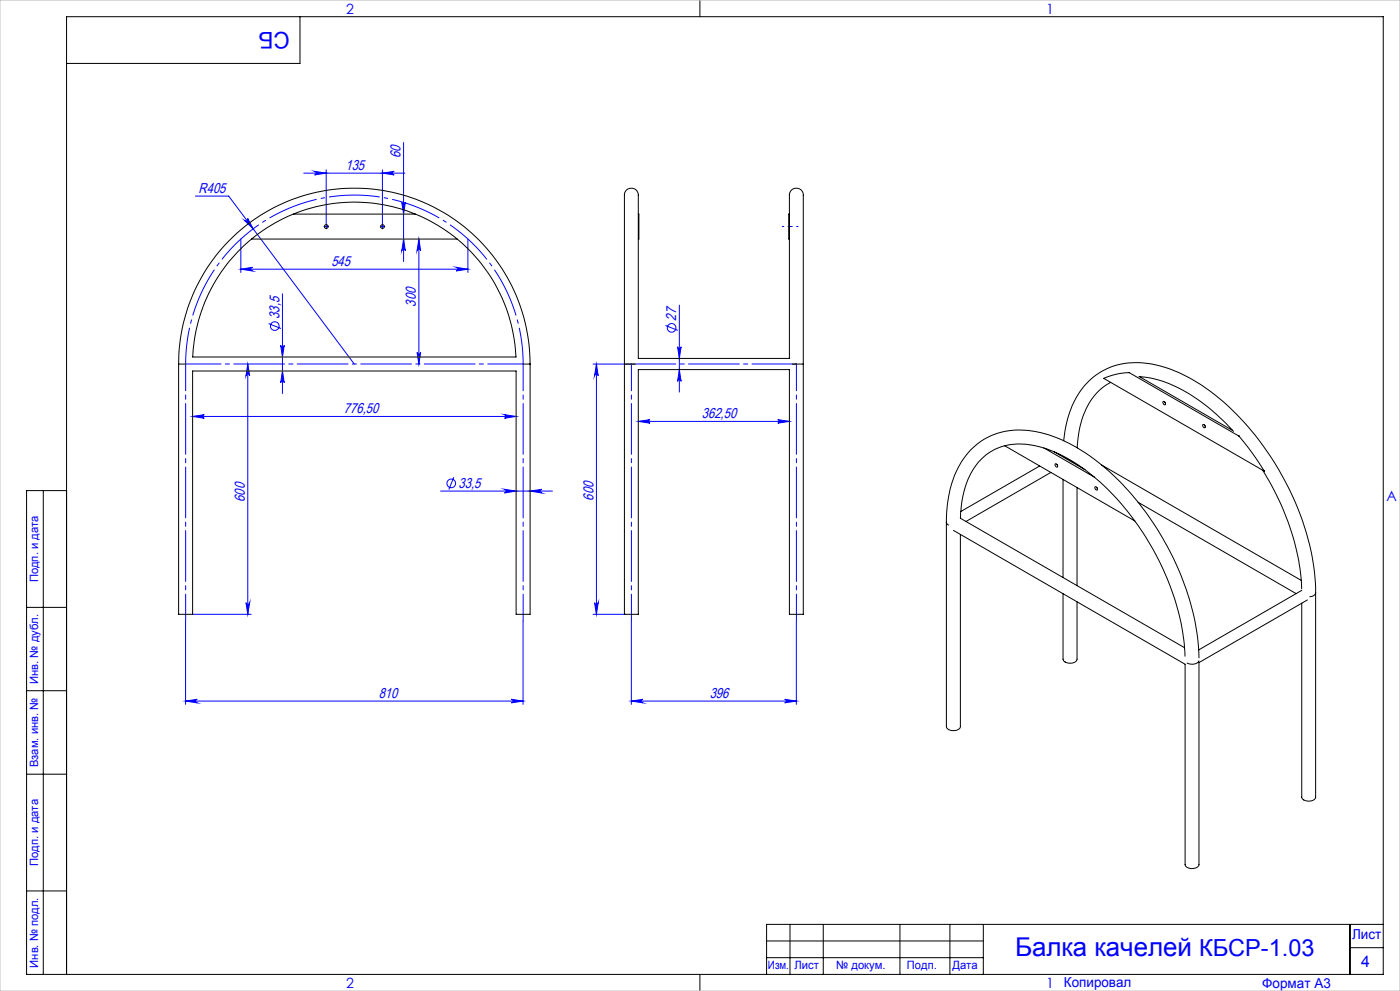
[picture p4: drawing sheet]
<svg xmlns="http://www.w3.org/2000/svg" width="420mm" height="297mm" viewBox="0 0 420 297" stroke-linecap="round" stroke-linejoin="round" font-family="sans-serif">
<g fill="none" stroke="#00f" stroke-width=".3">
<path d="M58.6 58.8h10l37.7 50.3M91.1 51.9h30.4M94.4 51.4l3.5 .5-3.5 .5a.53 .53 0 0 0 .5-.5 .53 .53 0 0 0-.5-.5zM97.9 50.9v16.3M114.7 51.9l3.6-.5a.53 .53 0 0 0-.6 .5 .53 .53 0 0 0 .6 .5zM114.7 50.9v16.3M121.1 42.7v35.7M72.2 71.6v10.1M73.4 66.1a.54 .54 0 0 0 .8 .1 .54 .54 0 0 0 .1-.7l1.7 3.1zM97.8 67.9h.2M97.9 67.8v.2M114.6 67.9h.3"/>
<path d="M114.7 67.8v.2M120.5 60.6a.53 .53 0 0 0 .6 .6 .53 .53 0 0 0 .5-.6l-.5 3.6zM121.1 71.6l.5 3.5a.53 .53 0 0 0-.5-.5 .53 .53 0 0 0-.6 .5zM125.7 71.6l.5 3.5a.53 .53 0 0 0-.5-.5 .53 .53 0 0 0-.6 .5zM125.7 71.6v37.5M140.4 71.6v10.1M72.2 80.7l3.5-.6a.55 .55 0 0 0-.5 .6 .55 .55 0 0 0 .5 .5zM72.2 80.7h68.2M80.6 97l3.7 1.5M84.7 88v29.9M136.9 80.1l3.5 .6-3.5 .5a.55 .55 0 0 0 .5-.5 .55 .55 0 0 0-.5-.6zM199.6 97.5l3.7 1.5"/>
<path d="M203.8 91.4v26.1M74.3 109.1l.6 3.5a.55 .55 0 0 0-.6-.5 .55 .55 0 0 0-.5 .5zM74.3 109.1v75M84.2 103.5a.53 .53 0 0 0 .5 .5 .53 .53 0 0 0 .6-.5l-.6 3.5zM84.7 111.2l.6 3.5a.53 .53 0 0 0-.6-.5 .53 .53 0 0 0-.5 .5zM125.1 105.6a.53 .53 0 0 0 .6 .5 .53 .53 0 0 0 .5-.5l-.5 3.5zM177.9 109.1h11.5M178.9 109.1l.6 3.5a.55 .55 0 0 0-.6-.5 .55 .55 0 0 0-.5 .5zM178.9 109.1v75M203.3 103.9a.53 .53 0 0 0 .5 .5 .53 .53 0 0 0 .5-.5l-.5 3.5zM203.8 110.8l.5 3.5a.53 .53 0 0 0-.5-.5 .53 .53 0 0 0-.5 .5zM57.8 124.8l3.5-.5a.53 .53 0 0 0-.5 .5 .53 .53 0 0 0 .5 .5z"/>
<path d="M57.8 124.8h97M151.3 124.3l3.5 .5-3.5 .5a.53 .53 0 0 0 .5-.5 .53 .53 0 0 0-.5-.5zM191.5 126.3h45.3M191.5 126.3l3.5-.5a.53 .53 0 0 0-.5 .5 .53 .53 0 0 0 .5 .5zM233.3 125.8l3.5 .5-3.5 .5a.53 .53 0 0 0 .5-.5 .53 .53 0 0 0-.5-.5zM132.2 147.2h33.5M136.1 143l-1.4 3.7M151.3 146.6l3.5 .6-3.5 .5a.55 .55 0 0 0 .5-.5 .55 .55 0 0 0-.5-.6zM159 147.2l3.5-.6a.55 .55 0 0 0-.5 .6 .55 .55 0 0 0 .5 .5zM55.7 186.1v25M57.8 184.1h17.6M73.8 180.6a.55 .55 0 0 0 .5 .5 .55 .55 0 0 0 .6-.5l-.6 3.5z"/>
<path d="M156.9 186.1v25M177.9 184.1h9.9M178.4 180.6a.55 .55 0 0 0 .5 .5 .55 .55 0 0 0 .6-.5l-.6 3.5zM189.4 186.1v25M238.9 186.1v25M55.7 210.1l3.5-.5a.53 .53 0 0 0-.5 .5 .53 .53 0 0 0 .5 .5zM55.7 210.1h101.2M153.4 209.6l3.5 .5-3.5 .5a.53 .53 0 0 0 .5-.5 .53 .53 0 0 0-.5-.5zM189.4 210.1l3.5-.5a.53 .53 0 0 0-.5 .5 .53 .53 0 0 0 .5 .5zM189.4 210.1h49.5M235.4 209.6l3.5 .5-3.5 .5a.53 .53 0 0 0 .5-.5 .53 .53 0 0 0-.5-.5z"/>
<circle cx="82.4" cy="97.7" r="1.31"/>
<circle cx="201.5" cy="98.3" r="1.29"/>
<circle cx="135.4" cy="144.9" r="1.3"/>
</g>
<path d="M156.9 109.1a50.6 50.6 0 0 0-50.6-50.6 50.6 50.6 0 0 0-50.6 50.6" fill="none" stroke="#00f" stroke-width=".3" stroke-dasharray="15.2 1.3 1.3 1.3" stroke-dashoffset="4.3" stroke-linecap="butt"/>
<path d="M156.9 109.1h-101.2" fill="none" stroke="#00f" stroke-width=".3" stroke-dasharray="15.2 1.3 1.3 1.3" stroke-dashoffset="4.6"/>
<path d="M55.7 109.1v77M156.9 186.1v-77M189.4 186.1v-77M238.9 186.1v-77" fill="none" stroke="#00f" stroke-width=".3" stroke-dasharray="15.2 1.3 1.3 1.3" stroke-dashoffset="7.2"/>
<path d="M97.6 67.9h-.4M97.9 67.6v-.4M97.9 68.1v.5M98.1 67.9h.5M114.5 67.9h-.4M114.8 67.6v-.4M114.8 68.1v.5M115 67.9h.4" fill="none" stroke="#00f" stroke-width=".3" stroke-dasharray="15.2 1.3 1.3 1.3"/>
<path d="M234.7 67.9h4.7" fill="none" stroke="#00f" stroke-width=".3" stroke-dasharray="15.2 1.3 1.3 1.3" stroke-dashoffset="14.8"/>
<path d="M238.9 109.1h-49.5" fill="none" stroke="#00f" stroke-width=".3" stroke-dasharray="15.2 1.3 1.3 1.3" stroke-dashoffset="1.9"/>
<g fill="none" stroke="#000" stroke-width=".3">
<path d="M90 5v14h-70M210 0v5M13 147v145M20 147h-12v145h407v-287h-395v287M8 182h12M8 207h12M8 232h12M8 267h12M237 277v15M247 277v15M270 277v15M285 277v15"/>
<path d="M295 277v15M405 277v15M415 277h-185v15M210 292v5M230 282h65M230 287h65M405 284h10"/>
</g>
<path d="M0 0h420v297h-420z" fill="none" stroke="#c0c0c0" stroke-width=".3"/>
<g fill="#00f">
<path d="M55.7 210.1l3.5-.5a.53 .53 0 0 0-.5 .5 .53 .53 0 0 0 .5 .5zM153.4 209.6l3.5 .5-3.5 .5a.53 .53 0 0 0 .5-.5 .53 .53 0 0 0-.5-.5zM73.4 66.1l2.6 2.5-1.7-3.1a.54 .54 0 0 1-.1 .7 .54 .54 0 0 1-.8-.1zM57.8 124.8l3.5-.5a.53 .53 0 0 0-.5 .5 .53 .53 0 0 0 .5 .5zM151.3 124.3l3.5 .5-3.5 .5a.53 .53 0 0 0 .5-.5 .53 .53 0 0 0-.5-.5zM151.3 146.6l3.5 .6-3.5 .5a.55 .55 0 0 0 .5-.5 .55 .55 0 0 0-.5-.6zM159 147.2l3.5-.6a.55 .55 0 0 0-.5 .6 .55 .55 0 0 0 .5 .5zM94.4 51.4l3.5 .5-3.5 .5a.53 .53 0 0 0 .5-.5 .53 .53 0 0 0-.5-.5zM114.7 51.9l3.6-.5a.53 .53 0 0 0-.6 .5 .53 .53 0 0 0 .6 .5zM189.4 210.1l3.5-.5a.53 .53 0 0 0-.5 .5 .53 .53 0 0 0 .5 .5zM235.4 209.6l3.5 .5-3.5 .5a.53 .53 0 0 0 .5-.5 .53 .53 0 0 0-.5-.5z"/>
<path d="M72.2 80.7l3.5-.6a.55 .55 0 0 0-.5 .6 .55 .55 0 0 0 .5 .5zM136.9 80.1l3.5 .6-3.5 .5a.55 .55 0 0 0 .5-.5 .55 .55 0 0 0-.5-.6z"/>
<path d="M191.5 126.3l3.5-.5a.53 .53 0 0 0-.5 .5 .53 .53 0 0 0 .5 .5zM233.3 125.8l3.5 .5-3.5 .5a.53 .53 0 0 0 .5-.5 .53 .53 0 0 0-.5-.5z"/>
<path d="M84.7 111.2l.6 3.5a.53 .53 0 0 0-.6-.5 .53 .53 0 0 0-.5 .5zM84.2 103.5a.53 .53 0 0 0 .5 .5 .53 .53 0 0 0 .6-.5l-.6 3.5zM203.8 110.8l.5 3.5a.53 .53 0 0 0-.5-.5 .53 .53 0 0 0-.5 .5zM203.3 103.9a.53 .53 0 0 0 .5 .5 .53 .53 0 0 0 .5-.5l-.5 3.5z"/>
<path d="M74.3 109.1l.6 3.5a.55 .55 0 0 0-.6-.5 .55 .55 0 0 0-.5 .5zM73.8 180.6a.55 .55 0 0 0 .5 .5 .55 .55 0 0 0 .6-.5l-.6 3.5zM120.5 60.6a.53 .53 0 0 0 .6 .6 .53 .53 0 0 0 .5-.6l-.5 3.6zM121.1 71.6l.5 3.5a.53 .53 0 0 0-.5-.5 .53 .53 0 0 0-.6 .5zM125.7 71.6l.5 3.5a.53 .53 0 0 0-.5-.5 .53 .53 0 0 0-.6 .5zM125.1 105.6a.53 .53 0 0 0 .6 .5 .53 .53 0 0 0 .5-.5l-.5 3.5zM178.9 109.1l.6 3.5a.55 .55 0 0 0-.6-.5 .55 .55 0 0 0-.5 .5zM178.4 180.6a.55 .55 0 0 0 .5 .5 .55 .55 0 0 0 .6-.5l-.6 3.5z"/>
</g>
<g fill="none" stroke="#000" stroke-width=".3">
<path d="M72 74.8a48.5 48.5 0 0 1 51.9-10.9 48.5 48.5 0 0 1 30.9 43.1h-97a48.2 48.2 0 0 1 14.2-32.2zM75.4 71.6h61.8M88 64.2h36.6M191.5 64.2h.2v7.4h-.2M236.8 64.2h-.2v7.4h.2M53.6 109.1a52.7 52.7 0 0 1 52.7-52.7 52.7 52.7 0 0 1 52.7 52.7M53.6 109.1v75h4.2v-72.9h97v72.9h4.2v-75M53.6 109.1h2.1M156.9 109.1h2.1M187.3 109.1v-46.9a12.5 12.5 0 0 1 .4-4.9 2.17 2.17 0 0 1 2.7-.6 2.17 2.17 0 0 1 1.1 2.6v48.1h45.3v-45.2a12.5 12.5 0 0 1 .4-4.9 2.17 2.17 0 0 1 2.7-.6 2.17 2.17 0 0 1 1.1 2.6v49.8M187.3 109.1v75h4.2v-73.3h45.3v73.3h4.2v-75M187.3 109.1h3.3"/>
<path d="M237.7 109.1h3.3M331.2 113.4l48.1 27.8M331.3 113.3l-.1 .1M333.2 114.6a19.4 19.4 0 0 0-9.5 14.9l-.5 4.7M338.8 111.7a19.3 19.3 0 0 0-7.6 1.7M338.8 111.7l32.9 19M338.9 111.6l-.1 .1M341.7 112.8l28.1 16.2M341.9 112.9a39.2 39.2 0 0 1 22.2 10.6l6 5.8M301.4 133.6l39.1 22.5M311.9 139.7l-23.7 13.6M313.2 134.3l15.2 8.7"/>
<path d="M316.1 135.3l9.4 5.5M316.5 139.1a.53 .53 0 0 1 .7 .2 .53 .53 0 0 1-.1 .7l-.4-.3zM317.1 139.2l.2 .3M317.9 136.2l-.2 .1M319.1 132.1a26.4 26.4 0 0 1 9.7-19.7 22.2 22.2 0 0 1 19.6-2.6 54.3 54.3 0 0 1 24.4 16.3 83.5 83.5 0 0 1 21.7 47.2l.2 4.4M330.5 139.4l59.9 34.6M348.9 120.4l.5 .1a.39 .39 0 0 1 .3 .6 .39 .39 0 0 1-.6 0zM349.4 120.5l.2 .3M360.9 127.3a.5 .5 0 0 1 .6 .2 .5 .5 0 0 1-.3 .7l-.3-.4zM361.4 127.4l.2 .3M371.7 130.7a85.7 85.7 0 0 1 7.6 10.5M371.8 130.6l-.1 .1"/>
<path d="M283.9 156.5a30.9 30.9 0 0 1 7.3-21.6 21 21 0 0 1 20.2-5.4 51.8 51.8 0 0 1 25.5 15.8 84.2 84.2 0 0 1 22.5 47l.3 4.9M283.9 156.5v61.3a2.56 2.56 0 0 0 4.1 .4l.1-58M283.9 156.5l.7 .9M286 159l69.5 40.1v60a2.5 2.5 0 0 0 4.1 .4l.1-61M315.2 141.6l-25.4 14.7M318.9 143.7v29.4M323.1 146.1v29.4M328.5 145.9a.5 .5 0 0 1 .6 .3 .5 .5 0 0 1-.2 .7l-.4-.5zM329 146l.2 .4M341.4 150.5l47.4 27.4M378.8 141a73.3 73.3 0 0 1 11.7 35.5M379.4 141.2h-.1"/>
<path d="M318.9 177.9v19.7a2.54 2.54 0 0 0 4 .5l.2-.5v-17.2M390.6 176.9l-31 17.9M392.2 179.8l-32.5 18.8M394.7 177.7v61.2a2.49 2.49 0 0 1-3.8 .7l-.4-.6v-58.2M394.7 177.7a1.69 1.69 0 0 1-1.8 1.2M355.4 194.1l-67.3-38.8a26.5 26.5 0 0 1 5.9-17.3 16.9 16.9 0 0 1 17.2-4.3 48.4 48.4 0 0 1 22.6 14.4 80 80 0 0 1 21.5 44.9l.2 3.7M359.7 198a2.68 2.68 0 0 1-3.6 .7"/>
<circle cx="97.9" cy="67.9" r=".57"/>
<circle cx="114.7" cy="67.9" r=".56"/>
</g>
<text font-size="7.8" fill="#00f" x="304.6" y="286.5">Балка качелей КБСР-1.03</text>
<text font-size="6.9" fill="#00f" x="86.9" y="9.4" transform="rotate(-180 86.9 9.4)">СБ</text>
<text font-size="4.8" fill="#00f" x="408.3" y="289.7">4</text>
<g font-size="4.3" fill="#00f">
<text x="120.2" y="47.4" transform="rotate(-90 120.2 47.4)">60</text>
<text x="103.6" y="51">135</text>
<text x="59.6" y="57.8">R405</text>
<text x="99.4" y="79.7">545</text>
<text x="83.8" y="95.6" transform="rotate(-90 83.8 95.6)">33,5</text>
<text x="124.8" y="91.9" transform="rotate(-90 124.8 91.9)">300</text>
<text x="202.9" y="96.1" transform="rotate(-90 202.9 96.1)">27</text>
<text x="103.2" y="123.9">776,50</text>
<text x="210.6" y="125.3">362,50</text>
<text x="137.5" y="146.2">33,5</text>
<text x="73.4" y="150.4" transform="rotate(-90 73.4 150.4)">600</text>
<text x="178" y="150.1" transform="rotate(-90 178 150.1)">600</text>
<text x="113.6" y="209.2">810</text>
<text x="212.9" y="209.2">396</text>
</g>
<g font-size="4.2" fill="#00f">
<text x="103.8" y="4.2">2</text>
<text x="313.8" y="4.2">1</text>
<text x="415.9" y="150.2">A</text>
<text x="103.8" y="296.2">2</text>
<text x="313.8" y="296.2">1</text>
</g>
<g font-size="4.1" fill="#00f">
<text x="405.6" y="281.5">Лист</text>
<text x="319.2" y="295.9">Копировал</text>
<text x="378.7" y="296">Формат А3</text>
</g>
<g font-size="3.4" fill="#00f">
<text x="11.4" y="174.5" transform="rotate(-90 11.4 174.5)">Подп. и дата</text>
<text x="11.4" y="205" transform="rotate(-90 11.4 205)">Инв. № дубл.</text>
<text x="11.4" y="229.9" transform="rotate(-90 11.4 229.9)">Взам. инв. №</text>
<text x="11.4" y="259.5" transform="rotate(-90 11.4 259.5)">Подп. и дата</text>
<text x="11.4" y="290" transform="rotate(-90 11.4 290)">Инв. № подл.</text>
<text x="230.4" y="290.4">Изм.</text>
<text x="238.3" y="290.4">Лист</text>
<text x="250.9" y="290.4">№ докум.</text>
<text x="272.1" y="290.4">Подп.</text>
<text x="285.7" y="290.5">Дата</text>
</g>
</svg>
